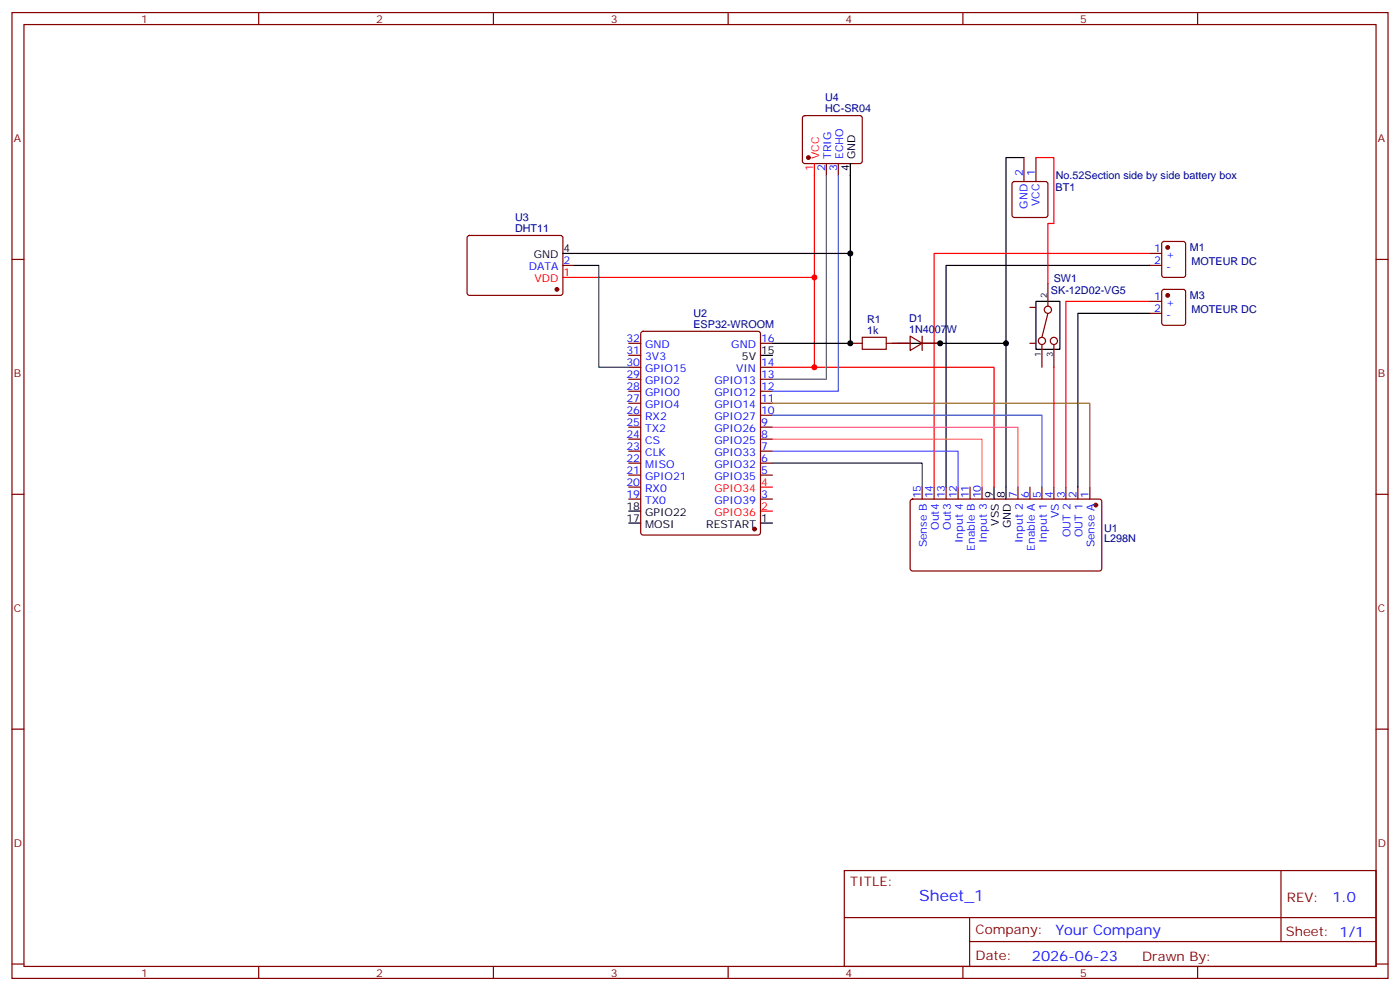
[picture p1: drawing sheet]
<svg xmlns="http://www.w3.org/2000/svg" width="412mm" height="292mm" viewBox="0 0 412 292" stroke-linecap="round" stroke-linejoin="round" font-family="sans-serif">
<g fill="none" stroke="#870000" stroke-width=".35">
<path d="M3.5 3.7h405.4v284.3h-405.4zM7.1 7.2h398.2v277.3h-398.2zM76.2 3.7v3.5M145.3 3.7v3.5M214.5 3.7v3.5M283.6 3.7v3.5M352.8 3.7v3.5M236.6 34.2l.5-.2h16.2l.5 .2 .2 .5v12.7l-.2 .5-.5 .3h-16.2l-.5-.3-.2-.5v-12.7zM243.4 48.2v3.5M246.9 48.2v3.5M298.3 53.7l.5-.3h9.2l.5 .3 .2 .5v9.1l-.3 .5-.4 .2h-9.2l-.5-.2-.2-.5v-9.1zM301.6 46.4v7"/>
<path d="M305.2 46.4v7M3.5 76.4h3.6M137.8 69.5l.5-.2 27.1 .1 .4 .6-.1 16.5-.6 .5-27.1-.1-.4-.6v-16.3zM165.8 78.1h3.5M338.7 74.6h3.5M338.7 78.1h3.5M342.4 71.3l.5-.2h5.6l.7 .4v9.5l-.4 .6-5.9 .1-.7-.5v-9.4zM405.3 76.4h3.6M189 97.7l.4-.2h33.9l.7 .5v58.8l-.4 .7h-34.2l-.6-.4-.1-58.9zM268.1 99l3.5 2.1-3.5 2.1zM271.6 99v4.2M303.4 90.5h1.8"/>
<path d="M308.7 92.3l-1.8 7M308.7 83.4v6.7M338.7 88.7h3.5M338.7 92.3h3.5M342.4 85.4l.5-.2h5.6l.7 .4v9.5l-.4 .6-5.9 .1-.7-.5v-9.4zM185.2 118.7h3.5M185.2 115.2h3.5M185.2 111.7h3.5M185.2 108.1h3.5M185.2 104.6h3.5M185.2 101.1h3.5M224 118.7h3.5"/>
<path d="M224 115.2h3.5M224 111.7h3.5M224 108.1h3.5M224 101.1h3.5M250.5 101.1h3.5M261.1 101.1h7M271.6 101.1h5.3M303.4 101.1h1.8M306.9 101.4v6.7M310.4 101.4v6.7M185.2 139.9h3.5M185.2 136.3h3.5"/>
<path d="M185.2 132.8h3.5M185.2 129.3h3.5M185.2 125.8h3.5M185.2 122.2h3.5M224 139.9h3.5M224 136.3h3.5M224 132.8h3.5M224 129.3h3.5M224 125.8h3.5M224 122.2h3.5M3.5 145.5h3.6M185.2 146.9h3.5"/>
<path d="M185.2 143.4h3.5M224 146.9h3.5M268.3 147.1l.5-.2 55.3 .1 .5 .6-.1 20.1-.7 .4-55.3-.1-.4-.6v-19.8zM271.6 143.4v3.5M275.2 143.4v3.5M278.7 143.4v3.5M282.2 143.4v3.5M285.8 143.4v3.5M289.3 143.4v3.5M299.9 143.4v3.5M303.4 143.4v3.5M306.9 143.4v3.5"/>
<path d="M310.4 143.4v3.5M314 143.4v3.5M317.5 143.4v3.5M321 143.4v3.5M405.3 145.5h3.6M3.5 214.7h3.6M405.3 214.7h3.6M248.7 256.3h156.6v28.2h-156.6zM377.3 256.3v20.9M248.7 270.1h156.5M285.6 277.2h119.6M285.6 270.1v14.2"/>
<path d="M3.5 283.8h3.6M76.2 284.5v3.5M145.3 284.5v3.5M214.5 284.5v3.5M283.6 284.5v3.5M352.8 284.5v3.5M405.3 283.8h3.6"/>
<circle cx="308.7" cy="91.2" r="1.06"/>
<circle cx="306.9" cy="100.4" r="1.06"/>
<circle cx="310.4" cy="100.4" r="1.06"/>
</g>
<g fill="#870000" stroke="#870000" stroke-width=".35">
<circle cx="238.1" cy="46.4" r=".53"/>
<circle cx="344" cy="72.8" r=".53"/>
<circle cx="322.8" cy="148.7" r=".53"/>
<circle cx="222.2" cy="155.8" r=".53"/>
<circle cx="344" cy="87" r=".53"/>
<circle cx="164" cy="85.2" r=".53"/>
</g>
<path d="M239.9 48.2v59.9M305.2 46.4h5.2v19.4h-1.7v17.6M338.7 74.6h-63.5v68.8M165.8 81.7h74.1M338.7 88.7h-24.7v54.7M227.5 108.1h65.3v35.3M310.4 108.1v35.3M224 143.4h3.5M224 150.5h3.5" fill="none" stroke="#f00" stroke-width=".35"/>
<path d="M250.5 48.2v52.9h-23M301.6 46.4h-5.3v100.5M165.8 74.6h84.7M338.7 78.1h-60v65.3M305.2 88.7h7v14.1h-7zM338.7 92.3h-21.2v51.1M224 104.6h3.5M264.6 101.1h31.7M185.2 154h3.5M185.2 150.5h3.5M224 154h3.5M292.8 143.4v3.5" fill="none" stroke="#000" stroke-width=".35"/>
<path d="M227.5 118.7h93.5v24.7" fill="none" stroke="#960" stroke-width=".35"/>
<path d="M227.5 122.2h79.4v21.2" fill="none" stroke="#36c" stroke-width=".35"/>
<path d="M227.5 125.8h72.4v17.6" fill="none" stroke="#f3c" stroke-width=".35"/>
<path d="M227.5 129.3h61.8v14.1" fill="none" stroke="#f93" stroke-width=".35"/>
<path d="M227.5 132.8h54.7v10.6" fill="none" stroke="#90f" stroke-width=".35"/>
<path d="M169.3 78.1h7.1v30h8.8M227.5 136.3h44.1v7.1" fill="none" stroke="#008700" stroke-width=".35"/>
<path d="M246.9 51.7v63.5h-19.4" fill="none" stroke="#09f" stroke-width=".35"/>
<path d="M243.4 51.7v60h-15.9" fill="none" stroke="#666" stroke-width=".35"/>
<path d="M254 99.3h7.1v3.5h-7.1z" fill="none" stroke="#a10000" stroke-width=".35"/>
<g fill="#000">
<circle cx="250.5" cy="74.6" r=".88"/>
<circle cx="250.5" cy="101.1" r=".88"/>
<circle cx="276.9" cy="101.1" r=".88"/>
<circle cx="296.3" cy="101.1" r=".88"/>
</g>
<g fill="#f00">
<circle cx="239.9" cy="81.7" r=".88"/>
<circle cx="239.9" cy="108.1" r=".88"/>
</g>
<text font-size="4.6" fill="#00f" x="270.8" y="265.3">Sheet_1</text>
<g font-size="4.2" fill="#00f">
<text x="392.5" y="265.6">1.0</text>
<text x="310.9" y="275.1">Your Company</text>
<text x="304" y="282.9">2026-06-23</text>
</g>
<g font-size="3.9" fill="#800">
<text x="250.5" y="260.9">TITLE:</text>
<text x="379.1" y="265.6">REV:</text>
<text x="287.4" y="275.1">Company:</text>
<text x="378.7" y="275.7">Sheet: 1/1</text>
<text x="287.4" y="282.8">Date:</text>
<text x="336.4" y="282.8">Drawn By:</text>
</g>
<g font-size="3.2" fill="#800">
<text x="41.6" y="6.7">1</text>
<text x="110.8" y="6.7">2</text>
<text x="179.9" y="6.7">3</text>
<text x="249.1" y="6.7">4</text>
<text x="318.2" y="6.7">5</text>
<text x="4.1" y="41.8">A</text>
<text x="405.9" y="41.8">A</text>
<text x="4.1" y="110.9">B</text>
<text x="405.9" y="110.9">B</text>
<text x="4.1" y="180.1">C</text>
<text x="405.9" y="180.1">C</text>
<text x="4.1" y="249.2">D</text>
<text x="405.9" y="249.2">D</text>
<text x="41.6" y="287.5">1</text>
<text x="110.8" y="287.5">2</text>
<text x="179.9" y="287.5">3</text>
<text x="249.1" y="287.5">4</text>
<text x="318.2" y="287.5">5</text>
</g>
<g font-size="3.2" fill="#000080">
<text x="243.1" y="29.8">U4</text>
<text x="243.1" y="33">HC-SR04</text>
<text x="311" y="52.8">No.52Section side by side battery box</text>
<text x="311" y="56.3">BT1</text>
<text x="151.7" y="65.1">U3</text>
<text x="151.7" y="68.3">DHT11</text>
<text x="350.5" y="74">M1</text>
<text x="310.4" y="82.9">SW1</text>
<text x="351" y="78.1">MOTEUR DC</text>
<text x="309.6" y="86.4">SK-12D02-VG5</text>
<text x="350.5" y="88.1">M3</text>
<text x="204.3" y="93.3">U2</text>
<text x="255.4" y="95.1">R1</text>
<text x="267.8" y="94.7">D1</text>
<text x="351" y="92.3">MOTEUR DC</text>
<text x="204.3" y="96.5">ESP32-WROOM</text>
<text x="255.4" y="98.2">1k</text>
<text x="267.8" y="97.9">1N4007W</text>
<text x="325.3" y="159.7">L298N</text>
<text x="325.3" y="156.6">U1</text>
</g>
<g font-size="3.2" fill="#f00">
<text x="241.3" y="46.8" transform="rotate(-90 241.3 46.8)">VCC</text>
<text x="239.5" y="50.3" transform="rotate(-90 239.5 50.3)">1</text>
<text x="157.4" y="83.1">VDD</text>
<text x="166" y="81.3">1</text>
<text x="224.2" y="143.1">4</text>
<text x="210.5" y="144.8">GPIO34</text>
<text x="210.5" y="151.9">GPIO36</text>
<text x="224.2" y="150.1">2</text>
</g>
<g font-size="3.2" fill="#00f">
<text x="244.8" y="46.8" transform="rotate(-90 244.8 46.8)">TRIG</text>
<text x="248.4" y="46.8" transform="rotate(-90 248.4 46.8)">ECHO</text>
<text x="243.1" y="50.3" transform="rotate(-90 243.1 50.3)">2</text>
<text x="246.6" y="50.3" transform="rotate(-90 246.6 50.3)">3</text>
<text x="301.3" y="51.7" transform="rotate(-90 301.3 51.7)">2</text>
<text x="304.8" y="51.7" transform="rotate(-90 304.8 51.7)">1</text>
<text x="302.7" y="61.4" transform="rotate(-90 302.7 61.4)">GND</text>
<text x="306.2" y="60.8" transform="rotate(-90 306.2 60.8)">VCC</text>
<text x="166" y="77.8">2</text>
<text x="340" y="74.3">1</text>
<text x="340" y="77.8">2</text>
<text x="343.5" y="76">+</text>
<text x="155.8" y="79.6">DATA</text>
<text x="343.5" y="79.6">-</text>
<text x="340" y="88.4">1</text>
<text x="340" y="91.9">2</text>
<text x="343.5" y="90.1">+</text>
<text x="343.5" y="93.7">-</text>
<text x="184.5" y="100.7">32</text>
<text x="224.2" y="100.7">16</text>
<text x="184.5" y="107.8">30</text>
<text x="184.5" y="104.2">31</text>
<text x="190" y="106">3V3</text>
<text x="190" y="102.5">GND</text>
<text x="215.4" y="102.5">GND</text>
<text x="224.2" y="107.8">14</text>
<text x="184.5" y="111.3">29</text>
<text x="190" y="113.1">GPIO2</text>
<text x="190" y="109.5">GPIO15</text>
<text x="210.5" y="113.1">GPIO13</text>
<text x="216.8" y="109.5">VIN</text>
<text x="224.2" y="111.3">13</text>
<text x="184.5" y="118.4">27</text>
<text x="184.5" y="114.8">28</text>
<text x="190" y="116.6">GPIO0</text>
<text x="210.5" y="116.6">GPIO12</text>
<text x="224.2" y="114.8">12</text>
<text x="224.2" y="118.4">11</text>
<text x="184.5" y="125.4">25</text>
<text x="184.5" y="121.9">26</text>
<text x="190" y="123.6">RX2</text>
<text x="190" y="120.1">GPIO4</text>
<text x="210.5" y="120.1">GPIO14</text>
<text x="210.5" y="123.6">GPIO27</text>
<text x="224.2" y="121.9">10</text>
<text x="224.2" y="125.4">9</text>
<text x="184.5" y="128.9">24</text>
<text x="190" y="130.7">CS</text>
<text x="190" y="127.2">TX2</text>
<text x="210.5" y="127.2">GPIO26</text>
<text x="210.5" y="130.7">GPIO25</text>
<text x="224.2" y="128.9">8</text>
<text x="184.5" y="136">22</text>
<text x="184.5" y="132.5">23</text>
<text x="190" y="137.8">MISO</text>
<text x="190" y="134.2">CLK</text>
<text x="210.5" y="134.2">GPIO33</text>
<text x="210.5" y="137.8">GPIO32</text>
<text x="224.2" y="132.5">7</text>
<text x="224.2" y="136">6</text>
<text x="184.5" y="143.1">20</text>
<text x="184.5" y="139.5">21</text>
<text x="190" y="141.3">GPIO21</text>
<text x="210.5" y="141.3">GPIO35</text>
<text x="224.2" y="139.5">5</text>
<text x="184.5" y="146.6">19</text>
<text x="190" y="148.3">TX0</text>
<text x="190" y="144.8">RX0</text>
<text x="210.5" y="148.3">GPIO39</text>
<text x="224.2" y="146.6">3</text>
<text x="271.3" y="146.8" transform="rotate(-90 271.3 146.8)">15</text>
<text x="274.8" y="146.8" transform="rotate(-90 274.8 146.8)">14</text>
<text x="278.3" y="146.8" transform="rotate(-90 278.3 146.8)">13</text>
<text x="281.9" y="146.8" transform="rotate(-90 281.9 146.8)">12</text>
<text x="285.4" y="146.8" transform="rotate(-90 285.4 146.8)">11</text>
<text x="288.9" y="146.8" transform="rotate(-90 288.9 146.8)">10</text>
<text x="299.5" y="146.8" transform="rotate(-90 299.5 146.8)">7</text>
<text x="303" y="146.8" transform="rotate(-90 303 146.8)">6</text>
<text x="306.6" y="146.8" transform="rotate(-90 306.6 146.8)">5</text>
<text x="310.1" y="146.8" transform="rotate(-90 310.1 146.8)">4</text>
<text x="313.6" y="146.8" transform="rotate(-90 313.6 146.8)">3</text>
<text x="317.1" y="146.8" transform="rotate(-90 317.1 146.8)">2</text>
<text x="320.7" y="146.8" transform="rotate(-90 320.7 146.8)">1</text>
<text x="311.9" y="152.6" transform="rotate(-90 311.9 152.6)">VS</text>
<text x="273" y="161.1" transform="rotate(-90 273 161.1)">Sense B</text>
<text x="276.6" y="156" transform="rotate(-90 276.6 156)">Out4</text>
<text x="280.1" y="156" transform="rotate(-90 280.1 156)">Out3</text>
<text x="283.6" y="159.9" transform="rotate(-90 283.6 159.9)">Input 4</text>
<text x="290.7" y="159.9" transform="rotate(-90 290.7 159.9)">Input 3</text>
<text x="301.3" y="159.9" transform="rotate(-90 301.3 159.9)">Input 2</text>
<text x="308.3" y="159.9" transform="rotate(-90 308.3 159.9)">Input 1</text>
<text x="315.4" y="158.1" transform="rotate(-90 315.4 158.1)">OUT 2</text>
<text x="318.9" y="158.1" transform="rotate(-90 318.9 158.1)">OUT 1</text>
<text x="322.4" y="161.1" transform="rotate(-90 322.4 161.1)">Sense A</text>
<text x="287.2" y="162.2" transform="rotate(-90 287.2 162.2)">Enable B</text>
<text x="304.8" y="162.2" transform="rotate(-90 304.8 162.2)">Enable A</text>
</g>
<g font-size="3.2">
<text x="251.9" y="46.8" transform="rotate(-90 251.9 46.8)">GND</text>
<text x="250.1" y="50.3" transform="rotate(-90 250.1 50.3)">4</text>
<text x="157.2" y="76">GND</text>
<text x="166" y="74.3">4</text>
<text x="218.5" y="106">5V</text>
<text x="224.2" y="104.2">15</text>
<text x="292.5" y="146.8" transform="rotate(-90 292.5 146.8)">9</text>
<text x="296" y="146.8" transform="rotate(-90 296 146.8)">8</text>
<text x="184.5" y="153.6">17</text>
<text x="184.5" y="150.1">18</text>
<text x="190" y="155.4">MOSI</text>
<text x="190" y="151.9">GPIO22</text>
<text x="208" y="155.4">RESTART</text>
<text x="224.2" y="153.6">1</text>
<text x="294.2" y="154.7" transform="rotate(-90 294.2 154.7)">VSS</text>
<text x="297.7" y="155.5" transform="rotate(-90 297.7 155.5)">GND</text>
</g>
<g font-size="2.5">
<text x="308.3" y="87.7" transform="rotate(-90 308.3 87.7)">2</text>
<text x="306.6" y="105.1" transform="rotate(-90 306.6 105.1)">1</text>
<text x="310.1" y="105.1" transform="rotate(-90 310.1 105.1)">3</text>
</g>
</svg>
